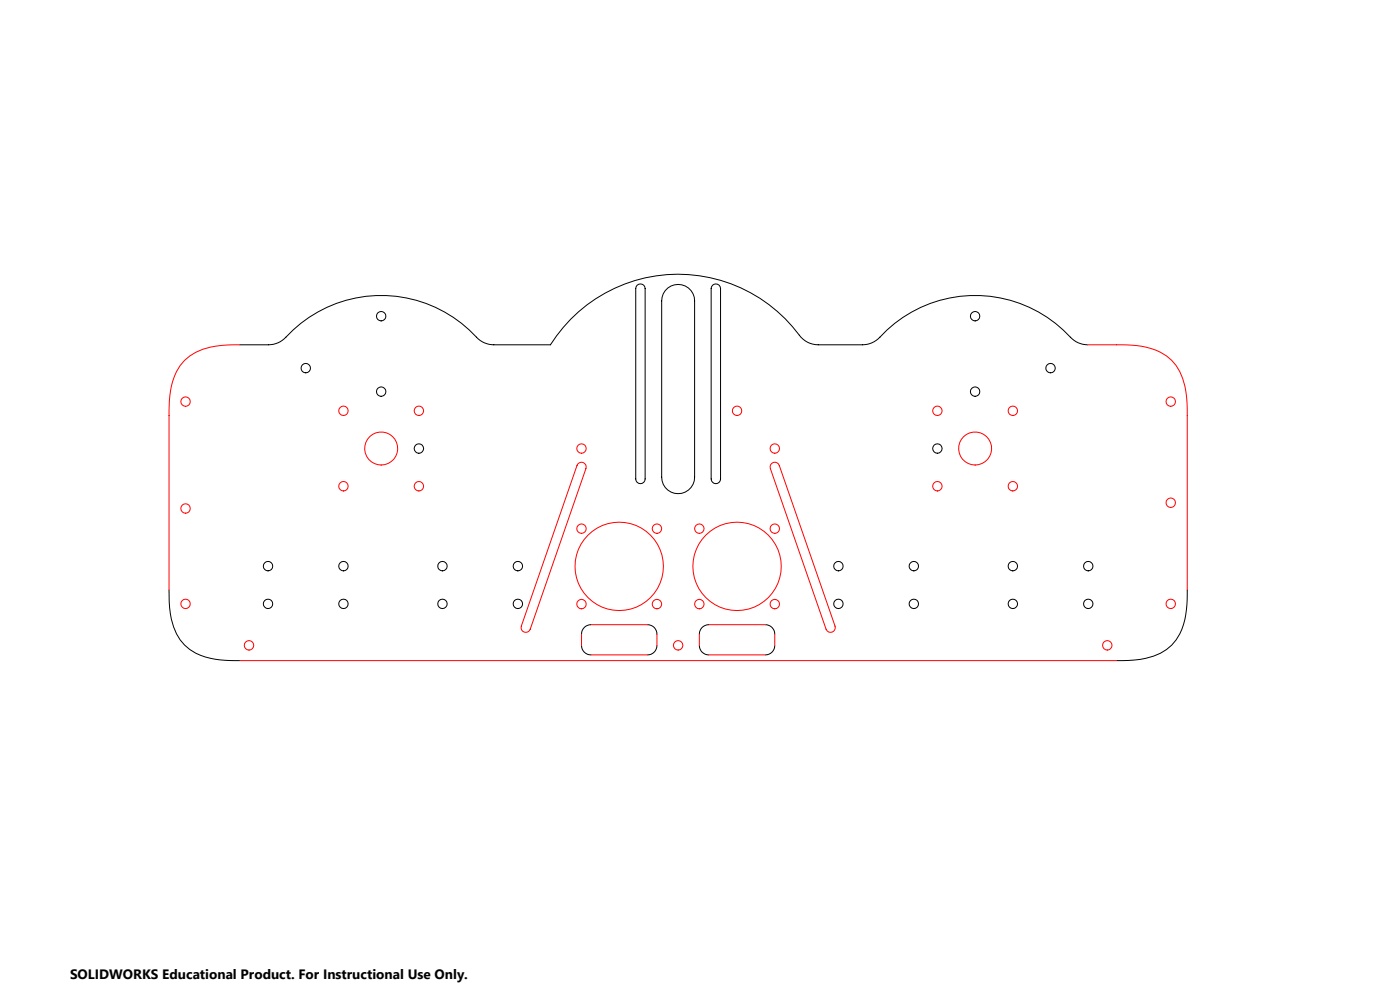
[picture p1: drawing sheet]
<svg xmlns="http://www.w3.org/2000/svg" width="594mm" height="420mm" viewBox="0 0 594 420" stroke-linecap="round" stroke-linejoin="round" font-family="sans-serif">
<g fill="none" stroke="#000" stroke-width=".42">
<path d="M270.3 121a2.01 2.01 0 0 1 2.2-.4 2.01 2.01 0 0 1 1.2 1.8v80.8a1.99 1.99 0 0 1-2 2 1.99 1.99 0 0 1-2-2v-80.8zM283.4 122.2a7 7 0 0 1 7.4-.9 7 7 0 0 1 3.9 6.4v74.7a7 7 0 0 1-7 7 7 7 0 0 1-7-7v-74.7a6.9 6.9 0 0 1 2.7-5.5zM302.3 121a1.99 1.99 0 0 1 2.2-.4 1.99 1.99 0 0 1 1.2 1.8v80.8a1.99 1.99 0 0 1-2 2 1.99 1.99 0 0 1-2-2v-80.8zM101.7 146.3h12.2a10 10 0 0 0 7.4-3.2 55.1 55.1 0 0 1 81.6 .7l2.6 1.6 3 .8 25 .1a64.1 64.1 0 0 1 106.4-3.2l2.8 2.1 3.3 1 19.9 .1a10.2 10.2 0 0 0 7.4-3.2 55.1 55.1 0 0 1 81.6 .7l2.6 1.6 2 .7 2 .2M71.7 250.3a36.5 36.5 0 0 0 4.7 21.2 24.1 24.1 0 0 0 19.1 8.6l6.2 .2M503.7 250.3a42 42 0 0 1-3.1 18.6 20.5 20.5 0 0 1-16.8 10.8l-10.1 .6M246.7 273.8a4 4 0 0 0 4 4M250.7 265a4 4 0 0 0-4 4M274.7 265a4 4 0 0 1 4 4M278.7 273.8a4 4 0 0 1-4 4M296.7 273.8a4 4 0 0 0 4 4M300.7 265a4 4 0 0 0-4 4"/>
<path d="M324.7 265a4 4 0 0 1 4 4M328.7 273.8a4 4 0 0 1-4 4"/>
<circle cx="161.7" cy="134.2" r="2"/>
<circle cx="413.7" cy="134.2" r="2"/>
<circle cx="129.7" cy="156.2" r="2"/>
<circle cx="445.7" cy="156.2" r="1.99"/>
<circle cx="161.7" cy="166.2" r="2"/>
<circle cx="413.7" cy="166.2" r="2"/>
<circle cx="177.7" cy="190.3" r="2"/>
<circle cx="397.7" cy="190.3" r="2"/>
<circle cx="113.7" cy="256.2" r="2"/>
<circle cx="113.7" cy="240.2" r="2"/>
<circle cx="145.7" cy="256.2" r="2"/>
<circle cx="145.7" cy="240.2" r="2"/>
<circle cx="187.7" cy="256.2" r="2.01"/>
<circle cx="187.7" cy="240.2" r="2.01"/>
<circle cx="219.7" cy="256.2" r="2.01"/>
<circle cx="219.7" cy="240.2" r="2.01"/>
<circle cx="355.7" cy="256.2" r="2"/>
<circle cx="355.7" cy="240.2" r="2"/>
<circle cx="387.7" cy="256.2" r="2"/>
<circle cx="387.7" cy="240.2" r="2"/>
<circle cx="429.7" cy="256.2" r="2.01"/>
<circle cx="429.7" cy="240.2" r="2.01"/>
<circle cx="461.7" cy="256.2" r="2.01"/>
<circle cx="461.7" cy="240.2" r="2.01"/>
</g>
<g fill="none" stroke="#f00" stroke-width=".42">
<path d="M101.7 146.3h-5a28.5 28.5 0 0 0-18.4 6.6 27.6 27.6 0 0 0-6.5 19.1l-.1 78.3M461.5 146.3h12.2a35.6 35.6 0 0 1 21.2 4.7 22.9 22.9 0 0 1 8.6 17.7l.2 4.9v76.7M245.2 196.8a2.01 2.01 0 0 1 2.5-.4 2.01 2.01 0 0 1 .9 2.4l-23.6 68.1a2 2 0 0 1-2.6 1.3 2 2 0 0 1-1.2-2.6zM327.4 196.6a1.97 1.97 0 0 1 3.2 .8l23.7 68.2a2.01 2.01 0 0 1-1.3 2.6 2.01 2.01 0 0 1-2.5-1.3l-23.7-68.1 .1-1.6zM246.7 269v4.8M250.7 277.8h24M250.7 265h24M278.7 269v4.8M296.7 269v4.8M300.7 277.8h24M300.7 265h24M328.7 269v4.8"/>
<path d="M101.7 280.3h372"/>
<circle cx="78.7" cy="170.4" r="2"/>
<circle cx="145.7" cy="174.3" r="1.99"/>
<circle cx="177.7" cy="174.3" r="1.99"/>
<circle cx="312.7" cy="174.3" r="1.99"/>
<circle cx="397.7" cy="174.3" r="1.99"/>
<circle cx="429.7" cy="174.3" r="2"/>
<circle cx="496.7" cy="170.4" r="2.01"/>
<circle cx="161.7" cy="190.3" r="7"/>
<circle cx="246.7" cy="190.3" r="2"/>
<circle cx="328.7" cy="190.3" r="2.01"/>
<circle cx="413.7" cy="190.3" r="7"/>
<circle cx="78.7" cy="215.7" r="2"/>
<circle cx="145.7" cy="206.3" r="2"/>
<circle cx="177.7" cy="206.3" r="2"/>
<circle cx="397.7" cy="206.3" r="2"/>
<circle cx="429.7" cy="206.3" r="2.01"/>
<circle cx="496.7" cy="213.3" r="2.01"/>
<circle cx="246.7" cy="224.3" r="2"/>
<circle cx="278.7" cy="224.3" r="2"/>
<circle cx="296.7" cy="224.3" r="2"/>
<circle cx="328.7" cy="224.3" r="2.01"/>
<circle cx="78.7" cy="256.2" r="2"/>
<circle cx="246.7" cy="256.3" r="2"/>
<circle cx="262.7" cy="240.3" r="18.8"/>
<circle cx="278.7" cy="256.3" r="2"/>
<circle cx="296.7" cy="256.3" r="2"/>
<circle cx="312.7" cy="240.3" r="18.8"/>
<circle cx="328.7" cy="256.3" r="2.01"/>
<circle cx="496.7" cy="256.2" r="2.01"/>
<circle cx="105.7" cy="273.8" r="2"/>
<circle cx="287.7" cy="273.8" r="2"/>
<circle cx="469.8" cy="273.8" r="2.01"/>
</g>
<text font-size="5.8" x="29.7" y="415.3">SOLIDWORKS Educational Product. For Instructional Use Only.</text>
</svg>
